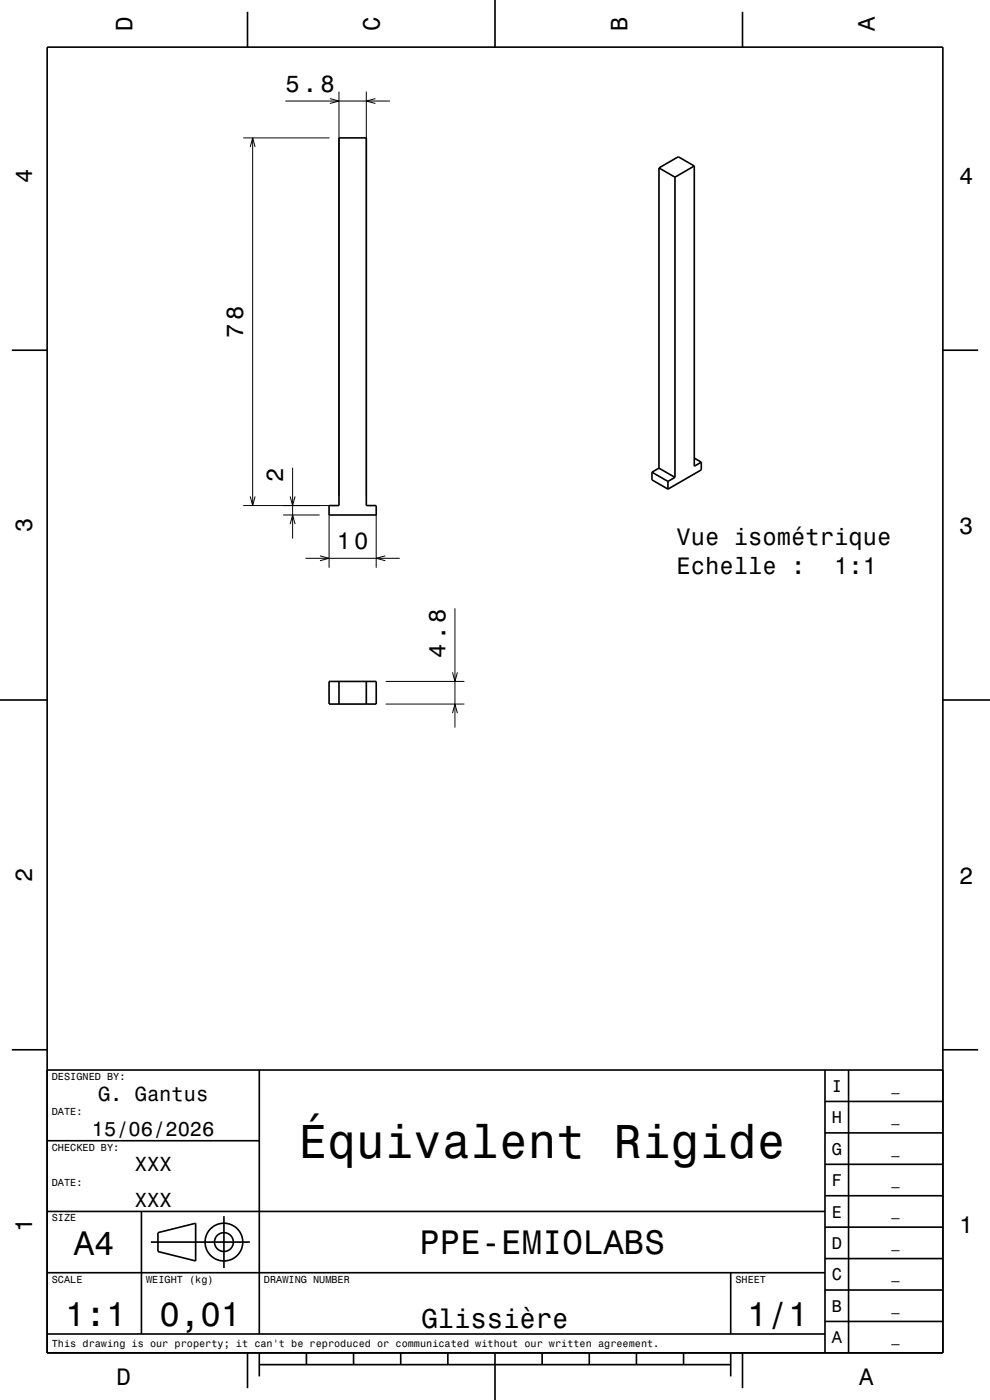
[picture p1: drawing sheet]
<svg xmlns="http://www.w3.org/2000/svg" width="210mm" height="297mm" viewBox="0 0 210 297" stroke-linecap="round" stroke-linejoin="round" font-family="sans-serif">
<g fill="none" stroke="#000" stroke-width=".21">
<path d="M71.9 19.4v85.9M77.7 19.4v85.9M51.6 29.3h18.3M53.1 31.2l.5-1.9 .5 1.9M53.6 29.3v78M60.5 21.4h22.2M70 20.9l1.9 .5-1.9 .6M79.6 20.9l-1.9 .5 1.9 .6M62.1 99.2v15.1M51.6 107.3h18.3M53.1 105.3l.5 2 .5-2M60.1 109.3h7.7"/>
<path d="M61.6 105.3l.5 2 .5-2M61.6 111.2l.5-1.9 .5 1.9M64.8 118.4h20M67.9 117.9l1.9 .5-1.9 .6M69.8 109.3v11.1M79.8 109.3v11.1M81.7 117.9l-1.9 .5 1.9 .6M96.5 129.1v25.3M81.8 149.4h16.7M81.8 144.6h16.7M96 151.3l.5-1.9 .5 1.9M96 142.6l.5 2 .5-2"/>
</g>
<g fill="none" stroke="#000" stroke-width=".35">
<path d="M10 10h190v277h-190zM52.5 2.5v7.5M105 0v10M157.5 2.5v7.5M71.9 29.3h5.8v78h2.1v2h-10v-2h2.1zM139.8 35.6v63.7M139.8 35.6l3.4 2M143.2 37.6v63.7M147.3 35.2v63.7l1.5-.9M147.3 35.2l-4.1 2.4M147.3 35.2l-3.4-1.9-4.1 2.3M2.5 74.3h7.5"/>
<path d="M200 74.3h7.5M139.8 99.3l-1.5 .9M139.8 99.3l3.4 2M147.3 97.2l1.5 .8M148.8 98v1.7l-7.1 4.1M138.3 100.2v1.6l3.4 2M138.3 100.2l3.4 1.9M141.7 102.1v1.7M143.2 101.3l-1.5 .8M0 148.5h10M69.8 144.6h10v4.8h-10zM71.9 144.6v4.8"/>
<path d="M77.7 144.6v4.8M200 148.5h10M2.5 222.7h7.5M10 227h190M55 227v56M175 233.7h25M175 227v60M180 227v60M200 222.7h7.5M10 257h165M10 242h45M30 257v26"/>
<path d="M47.5 258v11M175 253.7h25M175 247h25M175 240.3h25M10 270h165M32 263.5h21M33.5 261.5l8-2v8l-8-2zM155 270v13M175 273.7h25M175 267h25M175 260.3h25M10 283h165"/>
<path d="M52.5 287v7.5M55 289.5h100M55 287v5M65 287v2.5M75 287v2.5M85 287v2.5M95 287v2.5M105 287v10M115 287v2.5M125 287v2.5M135 287v2.5M145 287v2.5"/>
<path d="M155 287v5M157.5 287v7.5M175 280.3h25"/>
<circle cx="47.5" cy="263.5" r="2"/>
<circle cx="47.5" cy="263.5" r="4"/>
</g>
<text font-size="10.1" x="63.4" y="245.7">Équivalent Rigide</text>
<g font-size="7.2">
<text x="15.7" y="266.3">A4</text>
<text x="89" y="266.1">PPE-EMIOLABS</text>
<text x="13.8" y="281.3">1:1</text>
<text x="33.8" y="281.3">0,01</text>
<text x="158.5" y="281.3">1/1</text>
</g>
<text font-size="5.8" x="89.4" y="281.6">Glissière</text>
<g font-size="5">
<text x="28.1" y="6.5" transform="rotate(-90 28.1 6.5)">D</text>
<text x="80.6" y="6.5" transform="rotate(-90 80.6 6.5)">C</text>
<text x="133.1" y="6.5" transform="rotate(-90 133.1 6.5)">B</text>
<text x="185.6" y="6.5" transform="rotate(-90 185.6 6.5)">A</text>
<text x="60.5" y="19.4">5.8</text>
<text x="6.8" y="38.7" transform="rotate(-90 6.8 38.7)">4</text>
<text x="203.5" y="39">4</text>
<text x="51.6" y="71.6" transform="rotate(-90 51.6 71.6)">78</text>
<text x="60.1" y="102.3" transform="rotate(-90 60.1 102.3)">2</text>
<text x="6.8" y="112.9" transform="rotate(-90 6.8 112.9)">3</text>
<text x="203.5" y="113.2">3</text>
<text x="71.4" y="116.4">10</text>
<text x="143.5" y="115.6">Vue isométrique</text>
<text x="143.5" y="121.7">Echelle :</text>
<text x="176.9" y="121.7">1:1</text>
<text x="94.5" y="139.6" transform="rotate(-90 94.5 139.6)">4.8</text>
<text x="6.8" y="187.1" transform="rotate(-90 6.8 187.1)">2</text>
<text x="203.5" y="187.4">2</text>
<text x="6.8" y="261.3" transform="rotate(-90 6.8 261.3)">1</text>
<text x="203.5" y="261.6">1</text>
<text x="24.7" y="293.8">D</text>
<text x="182.2" y="293.8">A</text>
</g>
<g font-size="4.3">
<text x="20.8" y="233.5">G. Gantus</text>
<text x="19.5" y="241">15/06/2026</text>
<text x="28.6" y="248.5">XXX</text>
<text x="28.6" y="256">XXX</text>
</g>
<g font-size="3.6">
<text x="176.4" y="231.6">I</text>
<text x="176.4" y="238.3">H</text>
<text x="176.4" y="245">G</text>
<text x="176.4" y="251.6">F</text>
<text x="176.4" y="258.3">E</text>
<text x="176.4" y="265">D</text>
<text x="176.4" y="271.6">C</text>
<text x="176.4" y="278.3">B</text>
<text x="176.4" y="285">A</text>
</g>
<g font-size="2.9">
<text x="189.1" y="231.4">_</text>
<text x="189.1" y="238">_</text>
<text x="189.1" y="244.7">_</text>
<text x="189.1" y="251.4">_</text>
<text x="189.1" y="258">_</text>
<text x="189.1" y="264.7">_</text>
<text x="189.1" y="271.4">_</text>
<text x="189.1" y="278">_</text>
<text x="189.1" y="284.7">_</text>
</g>
<g font-size="2.2">
<text x="11" y="229.1">DESIGNED BY:</text>
<text x="11" y="236.6">DATE:</text>
<text x="11" y="244.1">CHECKED BY:</text>
<text x="11" y="251.6">DATE:</text>
<text x="11" y="259.1">SIZE</text>
<text x="11" y="272.1">SCALE</text>
<text x="31" y="272.1">WEIGHT (kg)</text>
<text x="56" y="272.1">DRAWING NUMBER</text>
<text x="156" y="272.1">SHEET</text>
<text x="11" y="285.8">This drawing is our property; it can't be reproduced or communicated without our written agreement.</text>
</g>
</svg>
